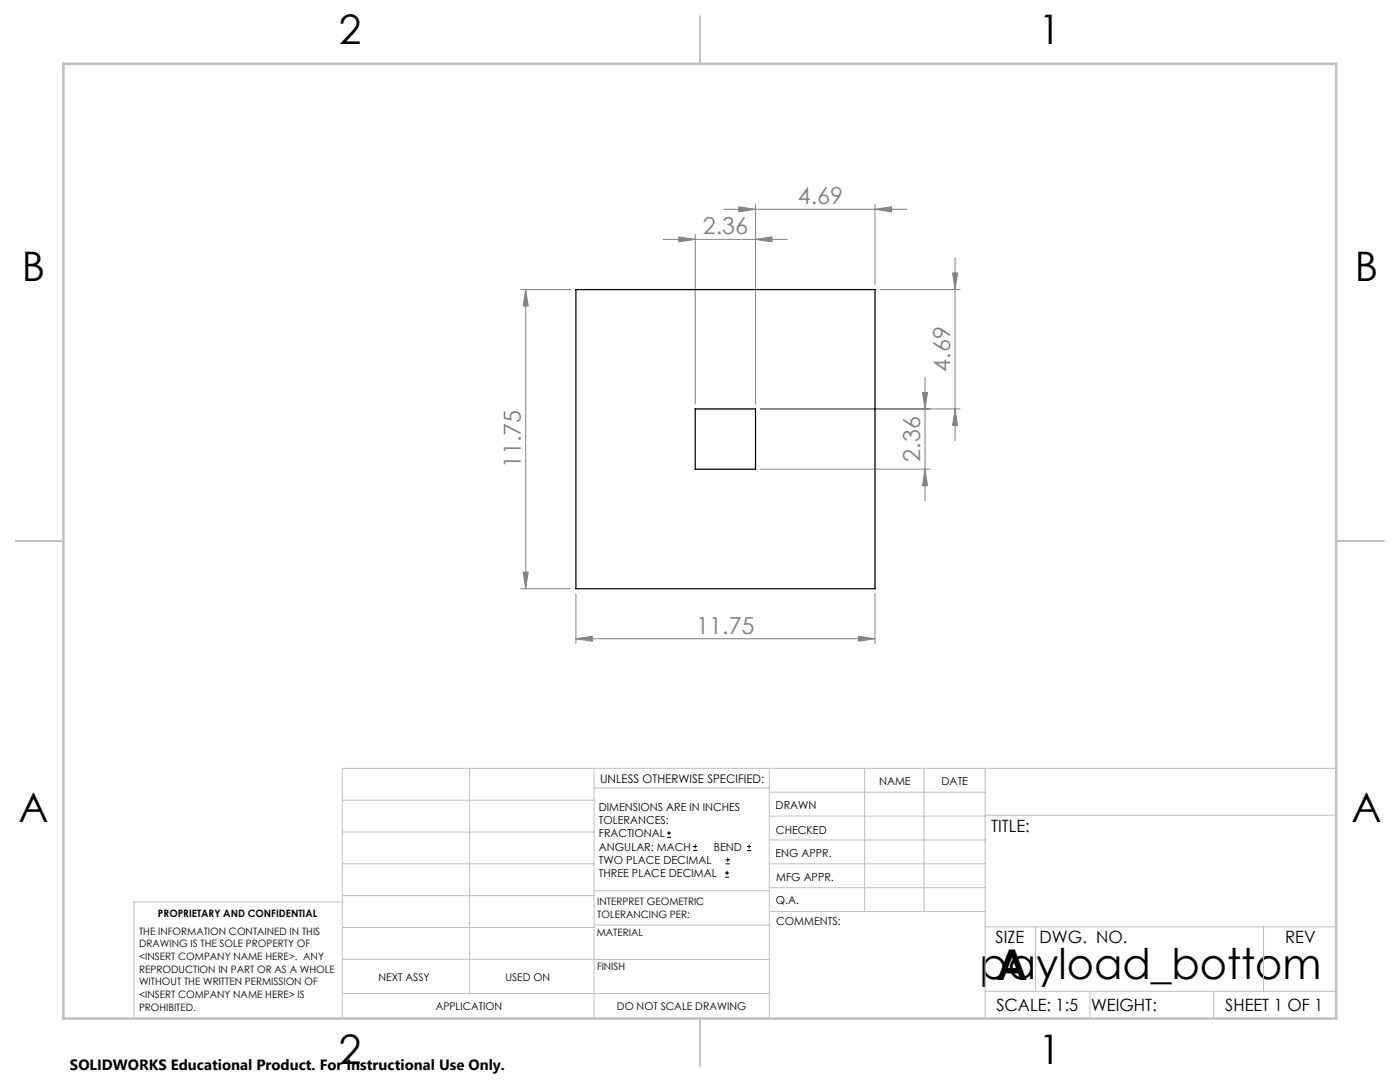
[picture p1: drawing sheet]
<svg xmlns="http://www.w3.org/2000/svg" width="279mm" height="216mm" viewBox="0 0 279 216" stroke-linecap="round" stroke-linejoin="round" font-family="sans-serif">
<g fill="none" stroke="#000" stroke-width=".2">
<path d="M133.1 167.1h.8M133.1 166.2h.8M133.5 165.8v.9M138.3 169.7h.8M138.3 168.9h.8M138.7 168.5v.8M144.7 175h.8M144.7 174.2h.8M144.8 172.4h.9M144.8 171.6h.9M145.1 173.8v.8M145.2 171.1v.9"/>
<path d="M149.1 169.7h.8M149.1 168.9h.8M149.5 168.5v.8"/>
</g>
<g fill="none" stroke="#808080" stroke-width=".2">
<path d="M103.9 57.8h10M104.9 57.8v59.7M104.9 57.8l.5 3.3h-1zM132.4 47.8h24.7M135.5 47.3l3.2 .5-3.2 .5zM138.7 46.8v33.8M144.4 41.8h36.6M147.5 41.3l3.3 .5-3.3 .5zM150.8 40.8v39.8M150.8 47.8l3.3-.5v1zM174.6 41.8l3.3-.5v1zM174.6 40.8v16"/>
<path d="M175.6 57.8h16M190.1 54.5h1l-.5 3.3zM190.6 51.4v36.5M184.1 78.3h1l-.5 3.3zM184.6 75.2v24.8M151.8 93.6h33.8M151.8 81.6h39.8M184.6 93.6l.5 3.3h-1zM190.6 81.6l.5 3.3h-1zM103.9 117.5h10M104.4 114.2h1l-.5 3.3zM114.9 118.5v9.9"/>
<path d="M174.6 118.5v9.9M114.9 127.5l3.3-.5v1zM114.9 127.5h59.7M171.3 127l3.3 .5-3.3 .5z"/>
</g>
<g fill="none" stroke="#c0c0c0" stroke-width=".2">
<path d="M68.3 159.7h50.3M93.7 153.3v44.9M118.6 153.3v49.9M118.6 157.2h34.9M153.5 153.3v49.9M153.5 158.1h43.1M172.5 153.3v28.6M184.4 153.3v28.6M196.6 153.3v49.9M266.7 153.3h-198.4v49.9M68.3 178.7h50.3M68.3 172.4h50.3"/>
<path d="M68.3 166h50.3M68.3 180h-41.6v23.2M118.6 177.7h35M153.5 167.6h43.1M153.5 162.8h43.1M153.5 172.4h43.1M153.5 177.1h43.1M196.6 162.7h70.1M68.3 198.2h85.2M68.3 191.4l85.2 .1M68.3 185.1h50.3M118.6 184.6h35"/>
<path d="M153.6 181.9h43M196.6 197.8h70.1M196.6 184.9h70.1M206.7 184.9v12.9M217.5 197.8v5.4M242.2 197.8v5.4M252.2 184.9v12.9"/>
</g>
<path d="M139.7 3.2v9.5M3.1 107.9h9.6M266.7 107.9h9.5M139.7 203.2v9.6" fill="none" stroke="#c0c0c0" stroke-width=".25"/>
<path d="M12.7 12.7h254v190.5h-254z" fill="none" stroke="#c0c0c0" stroke-width=".5"/>
<g fill="#808080">
<path d="M150.8 47.8l3.3-.5v1zM135.5 47.3l3.2 .5-3.2 .5z"/>
<path d="M114.9 127.5l3.3-.5v1zM171.3 127l3.3 .5-3.3 .5zM147.5 41.3l3.3 .5-3.3 .5zM174.6 41.8l3.3-.5v1z"/>
<path d="M184.6 93.6l.5 3.3h-1zM184.1 78.3h1l-.5 3.3zM190.6 81.6l.5 3.3h-1zM190.1 54.5h1l-.5 3.3z"/>
<path d="M104.9 57.8l.5 3.3h-1zM104.4 114.2h1l-.5 3.3z"/>
</g>
<path d="M114.9 57.8h59.7v59.7h-59.7zM138.7 81.6h12.1v12h-12.1z" fill="none" stroke="#000" stroke-width=".25"/>
<g font-size="8.5">
<text x="195.5" y="195.4">payload_bottom</text>
<text x="198.9" y="195.5">A</text>
</g>
<g font-size="8.1">
<text x="67.6" y="8.9">2</text>
<text x="207.3" y="8.9">1</text>
<text x="4.4" y="56.2">B</text>
<text x="270.4" y="56.2">B</text>
<text x="3.7" y="164.1">A</text>
<text x="269.7" y="164.1">A</text>
<text x="67.6" y="212.4">2</text>
<text x="207.3" y="212.4">1</text>
</g>
<g font-size="4.7" fill="#808080">
<text x="159.2" y="40.7">4.69</text>
<text x="140.3" y="46.7">2.36</text>
<text x="189.6" y="74.2" transform="rotate(-90 189.6 74.2)">4.69</text>
<text x="103.9" y="93.4" transform="rotate(-90 103.9 93.4)">11.75</text>
<text x="183.6" y="92.1" transform="rotate(-90 183.6 92.1)">2.36</text>
<text x="139" y="126.4">11.75</text>
</g>
<g font-size="3.4">
<text x="197.8" y="166">TITLE:</text>
<text x="198.7" y="188.1">SIZE</text>
<text x="207.5" y="188.1">DWG. NO.</text>
<text x="256.5" y="188.2">REV</text>
<text x="198.8" y="201.7">SCALE: 1:5</text>
<text x="217.7" y="201.8">WEIGHT:</text>
<text x="244.5" y="201.7">SHEET 1 OF 1</text>
</g>
<text font-size="3" x="14" y="213.5">SOLIDWORKS Educational Product. For Instructional Use Only.</text>
<text font-size="2.4" x="119.8" y="156.2">UNLESS OTHERWISE SPECIFIED:</text>
<g font-size="2.2">
<text x="119.5" y="161.8">DIMENSIONS ARE IN INCHES</text>
<text x="154.8" y="161.4">DRAWN</text>
<text x="175.4" y="156.6">NAME</text>
<text x="187.9" y="156.7">DATE</text>
<text x="119.5" y="164.4">TOLERANCES:</text>
<text x="119.5" y="167.1">FRACTIONAL</text>
<text x="154.9" y="166.3">CHECKED</text>
<text x="119.5" y="169.7">ANGULAR: MACH</text>
<text x="119.5" y="172.4">TWO PLACE DECIMAL</text>
<text x="142.5" y="169.7">BEND</text>
<text x="154.8" y="171">ENG APPR.</text>
<text x="119.5" y="175">THREE PLACE DECIMAL</text>
<text x="154.9" y="175.7">MFG APPR.</text>
<text x="154.9" y="180.4">Q.A.</text>
<text x="154.9" y="184.6">COMMENTS:</text>
</g>
<g font-size="2.1">
<text x="75.5" y="195.7">NEXT ASSY</text>
<text x="100.9" y="195.7">USED ON</text>
<text x="86.9" y="201.5">APPLICATION</text>
<text x="123.1" y="201.6">DO NOT SCALE DRAWING</text>
</g>
<g font-size="2">
<text x="31.5" y="182.9">PROPRIETARY AND CONFIDENTIAL</text>
<text x="119.2" y="180.6">INTERPRET GEOMETRIC</text>
<text x="119.2" y="183.1">TOLERANCING PER:</text>
<text x="27.8" y="186.5">THE INFORMATION CONTAINED IN THIS</text>
<text x="27.8" y="189">DRAWING IS THE SOLE PROPERTY OF</text>
<text x="27.8" y="191.6">&lt;INSERT COMPANY NAME HERE&gt;. ANY</text>
<text x="119.1" y="186.7">MATERIAL</text>
<text x="27.8" y="194.1">REPRODUCTION IN PART OR AS A WHOLE</text>
<text x="27.8" y="196.6">WITHOUT THE WRITTEN PERMISSION OF</text>
<text x="119.1" y="193.5">FINISH</text>
<text x="27.8" y="199.1">&lt;INSERT COMPANY NAME HERE&gt; IS</text>
<text x="27.8" y="201.7">PROHIBITED.</text>
</g>
</svg>
